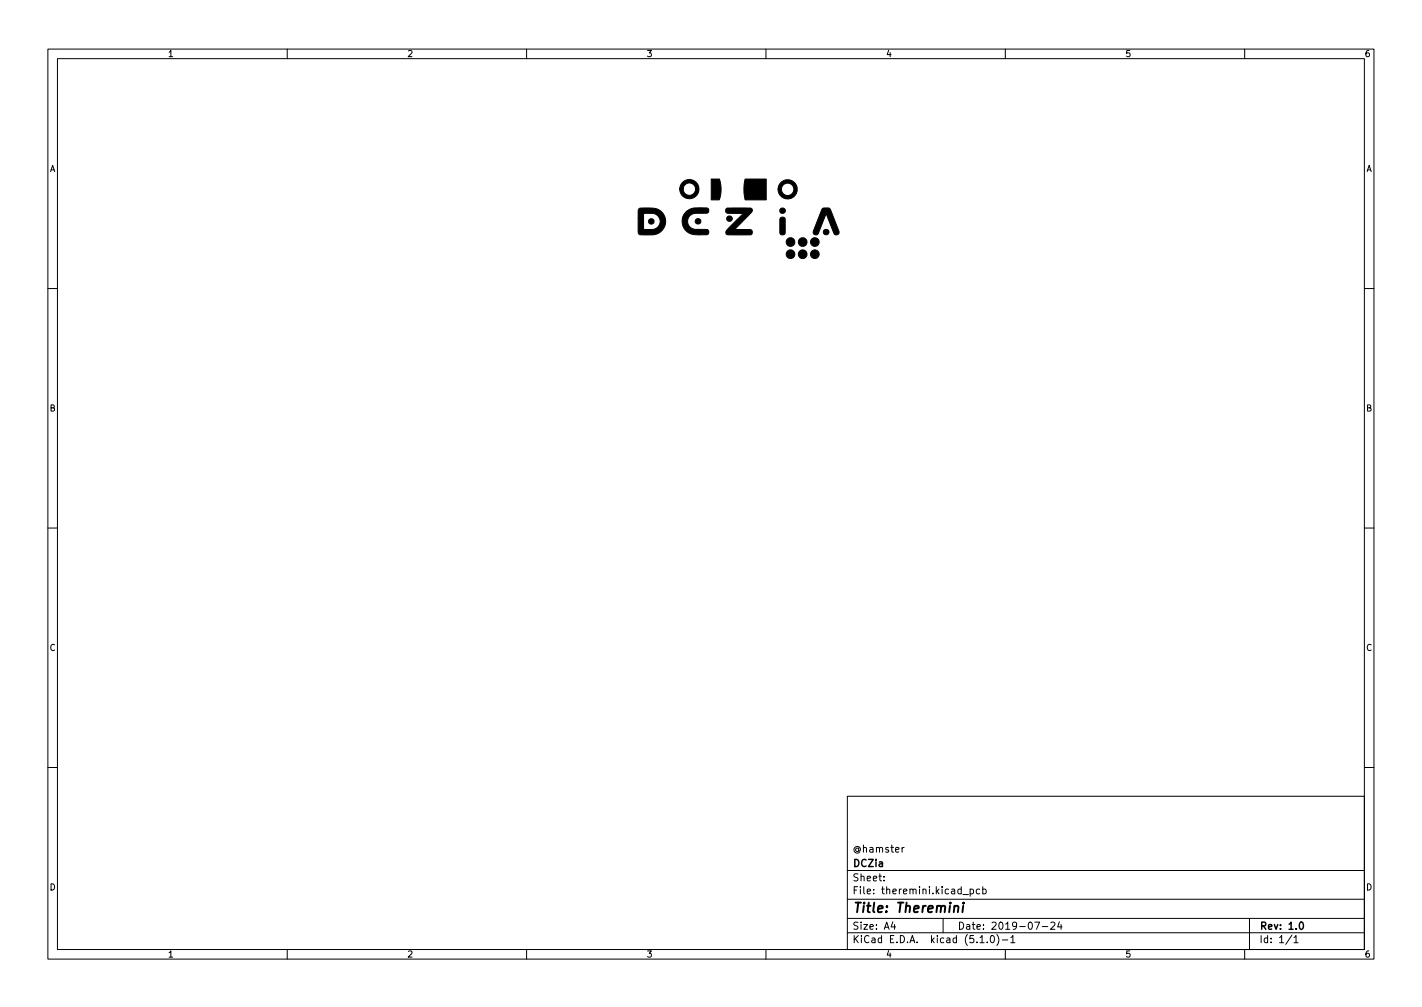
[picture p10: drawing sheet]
<svg xmlns="http://www.w3.org/2000/svg" width="297mm" height="210mm" viewBox="0 0 297 210" stroke-linecap="round" stroke-linejoin="round" font-family="sans-serif">
<g fill="none" stroke="#000" stroke-width=".21">
<path d="M10 10.2h277v190.1h-277zM12 12.2h273v186.1h-273zM60 10.2v2M110 10.2v2M160 10.2v2M210 10.2v2M260 10.2v2M10 60.2h2M285 60.2h2M10 110.2h2M285 110.2h2M10 160.2h2"/>
<path d="M177 166.3h108v32h-108zM188.4 176.9v1M188.9 176.9l-.5 .3M285 160.2h2M60 198.3v2M110 198.3v2M160 198.3v2M177 194.8h108M177 191.8h108M177 187.8h108M177 181.8h108M184.6 183.8v.1"/>
<path d="M184.6 183v.1M186.5 192.5l-.4 1h1M186.9 193v1M197 191.8v3M201.1 186.8h1.2M202.6 185.7l.5-.1 .3 .3-.2 .7h-.6M202.6 185.6v1.5M204.6 185.7l-.4-.1-.3 .3 .2 .7h.5M204.7 195.8l.4-.5v1.5M204.7 196.8h.9M205.3 185.7l.4-.1 .3 .3-.1 .7h-.6M205.3 185.1v1.5"/>
<path d="M206.2 196.7v.1M207 195.5l.2-.2a.8 .8 0 0 1 .5 .8 .8 .8 0 0 1-.5 .7l-.2-.1-.1-.4zM208.2 195.1a1.72 1.72 0 0 1 0 2.3M209.4 196.3h1.1M210 198.3v2M211.1 195.8l.5-.5v1.5M211.1 196.8h.9M216.1 192.5h1l-.6 1.5M217.7 193.5h1.2M219.5 192.7l.6-.2 .3 .5-1 1h1M221.3 192.5l-.4 1h1M221.6 193v1"/>
<path d="M260 198.3v2M261 191.8v6.5M269.9 195.3l-1.3 1.9M270.3 195.8l.4-.5v1.5M270.3 196.8h.8"/>
</g>
<path d="M271.6 192.6l.2-.1a.8 .8 0 0 1 .5 .8 .8 .8 0 0 1-.5 .7 1 1 0 0 1-.2-1.4z" fill="none" stroke="#000" stroke-width=".3"/>
<path d="M199.4 189.3l.3-.2 .4 .1v1.3M201.2 189.1l-.2 1.4M201.3 188.5v.2" fill="none" stroke="#000" stroke-width=".4"/>
<g fill="#000" stroke="#000" stroke-width=".21">
<path d="M142.6 38.1a2 2 0 0 1 3.1 .4 2 2 0 0 1-1.2 2.9 2 2 0 0 1-2.5-2h.7a1.29 1.29 0 0 0 1.8 1.3 1.29 1.29 0 0 0 .3-2.2 1.29 1.29 0 0 0-2.1 .8v.1h-.7l.2-.8zM148.6 37.4h1.7l.3 1.3v1l-.3 2h-1.7zM163.1 38.1a2 2 0 0 1 3.2 .4 2 2 0 0 1-1.3 3 2 2 0 0 1-2.5-2h.7a1.3 1.3 0 0 0 2 1.1 1.3 1.3 0 0 0 0-2.2 1.3 1.3 0 0 0-2 1v.1h-.7l.2-.7zM133.5 43.6l.9-.2a4.6 4.6 0 0 1 3.8 .9 2.89 2.89 0 0 1 .4 3.4 2.89 2.89 0 0 1-3.2 1.3h-1a.86 .86 0 0 1-.9-.2 .86 .86 0 0 1-.2-.9v-2.3h1.1v2.1l.2 .2h.9a1.75 1.75 0 0 0 2.3-1.1 1.75 1.75 0 0 0-1.1-2.2l-1.2-.1a.97 .97 0 0 0-1.1 .3v.8h-1.1v-1.6zM143.3 44.2a5.5 5.5 0 0 1 4-.8h.3a.59 .59 0 0 1 .4 .8 .59 .59 0 0 1-.8 .3h-2a1.73 1.73 0 0 0-1.5 2.1 1.73 1.73 0 0 0 2.2 1.3h1.7a.59 .59 0 0 1 .4 .8 .59 .59 0 0 1-.8 .3h-1.5a2.84 2.84 0 0 1-2.9-1.5 2.84 2.84 0 0 1 .5-3.3zM151.7 43.6l.3-.2h3.5a1.71 1.71 0 0 1 1.6 .3 1.38 1.38 0 0 1-.7 1.3l-2.9 2.8 3.1 .1a.6 .6 0 0 1 .5 .8 .6 .6 0 0 1-.9 .3h-4.2a.62 .62 0 0 1-.4-.6 .62 .62 0 0 1 .4-.6l3.3-3.2-3.1-.1a.58 .58 0 0 1-.6-.2 .58 .58 0 0 1 .1-.7zM155.6 37.4h4.5v4.3h-4.4l-.3-2zM163 45.5a.69 .69 0 0 1 .9 .1 .69 .69 0 0 1 .1 .8v1.9a.62 .62 0 0 1-.6 .7 .62 .62 0 0 1-.5-.9zM171.8 43.6l.5-.2a1.05 1.05 0 0 1 1.4 1l1.6 4a.62 .62 0 0 1-.7 .6 .62 .62 0 0 1-.6-.7l-1.4-3.7-1.6 4a.61 .61 0 0 1-.9 .3 .61 .61 0 0 1-.1-.9z"/>
<circle cx="136" cy="46.2" r=".57"/>
<circle cx="145.8" cy="46.2" r=".58"/>
<circle cx="152.4" cy="45.7" r=".58"/>
<circle cx="163.5" cy="44" r=".58"/>
<circle cx="165.1" cy="53.1" r=".9"/>
<circle cx="165.1" cy="50.5" r=".9"/>
<circle cx="167.7" cy="50.5" r=".9"/>
<circle cx="167.7" cy="53.1" r=".9"/>
<circle cx="170.2" cy="50.5" r=".9"/>
<circle cx="170.2" cy="53.1" r=".9"/>
<circle cx="172.6" cy="48.5" r=".58"/>
</g>
<text font-size="2.8" x="178" y="190.6">Title: Theremini</text>
<g font-size="2.1">
<text x="178" y="178">@hamster</text>
<text x="178" y="184">Sheet:</text>
<text x="178" y="181">DCZia</text>
<text x="178" y="186.7">File: theremini.kicad_pcb</text>
<text x="178" y="196.9">KiCad E.D.A. kicad (5.1.0)-1</text>
<text x="178" y="194.1">Size: A4</text>
<text x="200" y="194.1">Date: 2019-07-24</text>
<text x="263" y="194.1">Rev: 1.0</text>
<text x="263" y="196.9">Id: 1/1</text>
</g>
<g font-size="1.8">
<text x="35" y="11.9">1</text>
<text x="85" y="11.9">2</text>
<text x="135" y="11.9">3</text>
<text x="185" y="11.9">4</text>
<text x="235" y="11.9">5</text>
<text x="285" y="11.9">6</text>
<text x="10.3" y="35.9">A</text>
<text x="285.3" y="35.9">A</text>
<text x="10.3" y="85.9">B</text>
<text x="285.3" y="85.9">B</text>
<text x="10.3" y="135.9">C</text>
<text x="285.3" y="135.9">C</text>
<text x="10.3" y="185.9">D</text>
<text x="285.3" y="185.9">D</text>
<text x="35" y="199.9">1</text>
<text x="85" y="199.9">2</text>
<text x="135" y="199.9">3</text>
<text x="185" y="199.9">4</text>
<text x="235" y="199.9">5</text>
<text x="285" y="199.9">6</text>
</g>
</svg>
